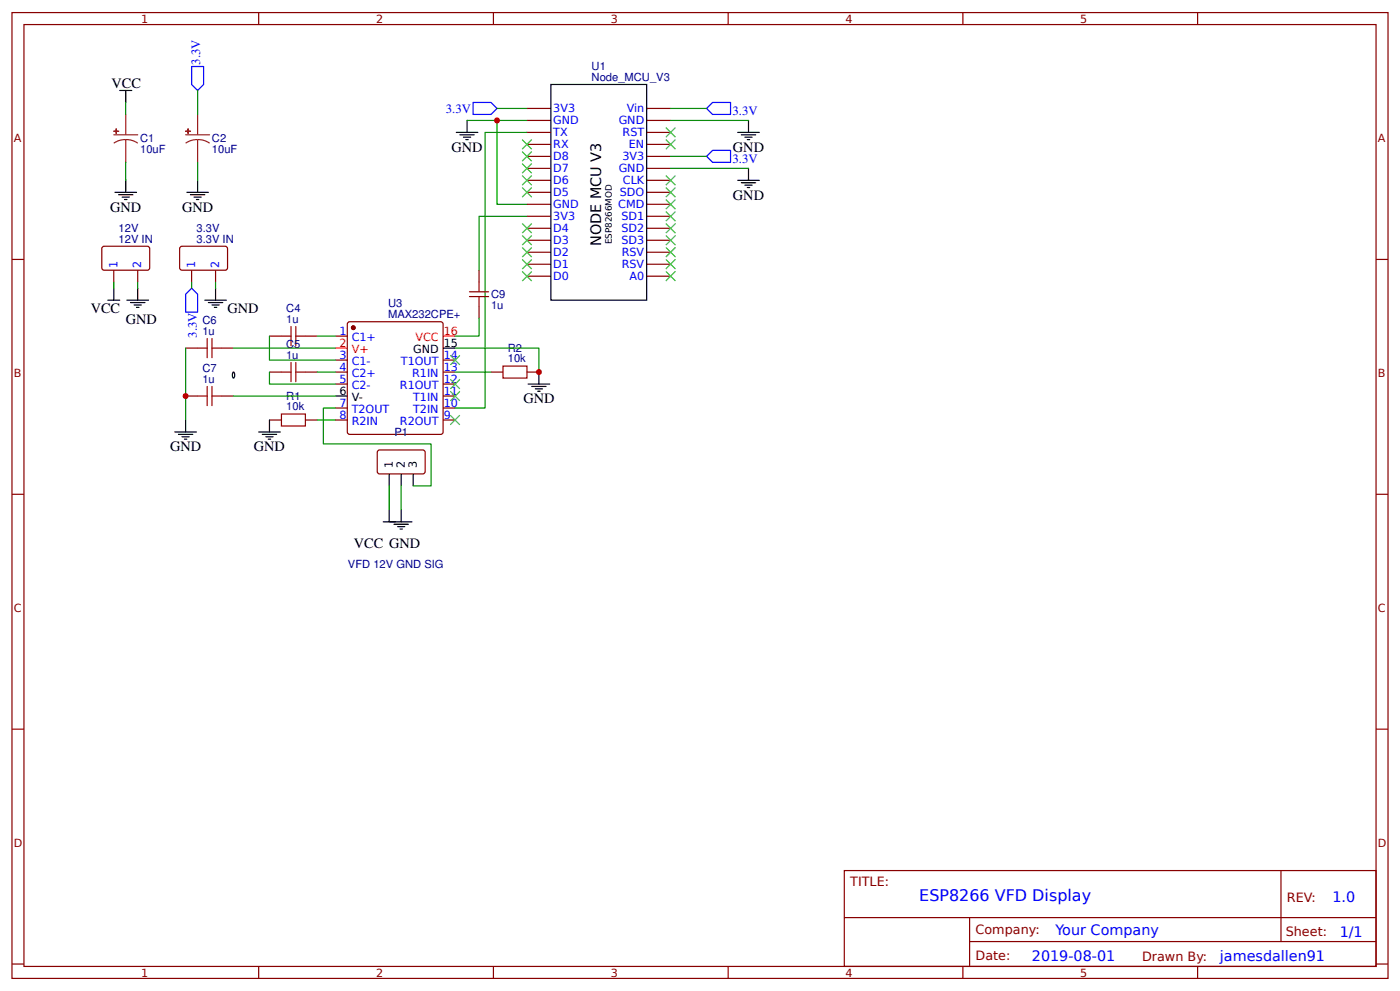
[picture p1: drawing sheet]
<svg xmlns="http://www.w3.org/2000/svg" width="309mm" height="219mm" viewBox="0 0 309 219" stroke-linecap="round" stroke-linejoin="round" font-family="sans-serif">
<g fill="none" stroke="#800" stroke-width=".26">
<path d="M2.6 2.8h304.1v213.2h-304.1zM5.3 5.4h298.7v208h-298.7zM57.1 2.8v2.6M109 2.8v2.6M160.9 2.8v2.6M212.7 2.8v2.6M264.6 2.8v2.6M116.4 23.9h5.3M116.4 26.6h5.3M116.4 29.2h5.3M116.4 31.9h5.3M116.4 34.5h5.3"/>
<path d="M116.4 39.8h5.3M116.4 37.2h5.3M142.9 23.9h5.3M142.9 26.6h5.3M142.9 29.2h5.3M142.9 31.9h5.3M142.9 34.5h5.3M142.9 39.8h5.3M142.9 37.2h5.3M2.6 57.3h2.7M22.6 54.6l.4-.2h9.8l.3 .5-.1 4.5-.5 .3-9.7-.1-.3-.5zM25.1 59.7v2.6"/>
<path d="M30.4 59.7v2.6M39.8 54.6l.4-.2h9.8l.3 .5-.1 4.5-.5 .3-9.8-.1-.2-.5zM42.3 59.7v2.6M47.6 59.7v2.6M105.8 59.7v2.6M116.4 45.1h5.3M116.4 42.5h5.3M116.4 47.8h5.3M116.4 50.4h5.3M116.4 53h5.3M116.4 58.3h5.3M116.4 55.7h5.3"/>
<path d="M142.9 45.1h5.3M142.9 42.5h5.3M142.9 47.8h5.3M142.9 50.4h5.3M142.9 53h5.3M142.9 58.3h5.3M142.9 55.7h5.3M304 57.3h2.7M41 76.9h2.7M48.9 76.9h2.7M59.5 74.2h2.7M67.5 74.2h2.6"/>
<path d="M74.1 74.2h2.6M74.1 79.5h2.6M77 71.1l20.4-.1 .4 .3 .1 24.1-.3 .4-20.3 .1-.5-.3-.1-24zM97.9 79.5h2.6M105.8 67.6v2.6M116.4 61h5.3M142.9 61h5.3M41 87.4h2.7M48.9 87.4h2.7M59.5 82.2h2.7M59.5 92.7h2.7M67.5 82.2h2.6"/>
<path d="M67.5 92.7h2.6M74.1 82.2h2.6M74.1 84.8h2.6M74.1 90.1h2.6M74.1 92.7h2.6M83.6 99.4h10.1l.2 .5v4.5l-.5 .2h-9.8l-.3-.5v-4.2zM97.9 82.2h2.6M97.9 84.8h2.6M97.9 90.1h2.6M97.9 92.7h2.6M97.9 87.4h2.6M108.5 82.2h2.6"/>
<path d="M116.4 82.2h2.7M2.6 109.1h2.7M304 109.1h2.7M2.6 161h2.7M304 161h2.7M186.5 192.2h117.5v21.2h-117.5zM283 192.2v15.7M2.6 212.9h2.7M57.1 213.4v2.6M109 213.4v2.6M160.9 213.4v2.6M186.6 202.6h117.3"/>
<path d="M212.7 213.4v2.6M214.2 207.9h89.7M214.2 202.6v10.6M264.6 213.4v2.6M304 212.9h2.7"/>
</g>
<g fill="none" stroke="#000" stroke-width=".26">
<path d="M26.5 20h2.6M27.8 20v2.6M121.7 18.7h21.2v47.6h-21.2zM27.8 39.8v2.7M43.7 39.8v2.7M100.8 29.2h4.8M101.6 29.8h3.2M102.4 30.3h1.6M102.9 30.8h.6M103.2 26.6v2.6M163 29.2h4.7M163 39.8h4.7"/>
<path d="M163.8 29.8h3.2M164.6 30.3h1.6M165.1 30.8h.5M165.4 26.6v2.6M165.4 37.2v2.6M25.4 42.5h4.8M26.2 43h3.2M27 43.5h1.6M27.5 44.1h.5M41.3 42.5h4.7M42.1 43h3.1M42.9 43.5h1.5"/>
<path d="M43.4 44.1h.5M163.8 40.3h3.2M164.6 40.9h1.6M165.1 41.4h.5M23.8 66.3h2.7M25.1 63.6v2.7M28 66.3h4.8M28.8 66.8h3.2M29.6 67.3h1.6M30.2 67.9h.5M30.4 63.6v2.7M45.2 66.3h4.8"/>
<path d="M46 66.8h3.2M46.8 67.3h1.6M47.4 67.9h.5M47.6 63.6v2.7M97.9 76.9h2.6M38.6 95.4h4.8M39.4 95.9h3.2M40.2 96.4h1.6M40.7 97h.6M41 92.7v2.7M51.5 82.2h.1l.2 .3v.6l-.2 .4-.2-.4zM57.1 95.4h4.8"/>
<path d="M57.9 95.9h3.2M58.7 96.4h1.6M59.3 97h.5M59.5 92.7v2.7M74.1 87.4h2.6M116.7 84.8h4.7M117.5 85.3h3.1M118.3 85.9h1.6M118.8 86.4h.5M119.1 82.2v2.6M84.7 115.2h6.3M86 104.6v2.7"/>
<path d="M86 112.6v2.6M87 115.8h3.2M87.8 116.3h1.6M88.4 116.8h.5M88.6 104.6v2.7M88.6 112.6v2.6M91.3 104.6v2.7"/>
</g>
<path d="M25.1 29.8h5.3M27.8 30.8l1.4 .2 1.2 .6M27.8 30.8l-1.4 .2-1.3 .6M27.8 25.3v4.5M27.8 30.8v5.1M41 29.8h5.3M43.7 30.8l1.3 .2 1.3 .6M43.7 30.8l-1.4 .2-1.3 .6M43.7 25.3v4.5M43.7 30.8v5.1" fill="none" stroke="#8d2323" stroke-width=".26"/>
<g fill="#8d2323" stroke="#8d2323" stroke-width=".26">
<path d="M25.1 29h1.1z"/>
<path d="M25.7 28.4v1.1z"/>
<path d="M41 29h1.1z"/>
<path d="M41.5 28.4l.1 1.1z"/>
</g>
<circle cx="78.1" cy="72.4" r=".4" fill="#800" stroke="#800" stroke-width=".26"/>
<path d="M74.1 76.9h2.6M97.9 74.2h2.6" fill="none" stroke="#f00" stroke-width=".26"/>
<g fill="none" stroke="#a00000" stroke-width=".26">
<path d="M43.7 76.9h2.1M45.8 74.7v4.3M46.8 74.7v4.3M46.8 76.9h2.1M62.2 74.2h2.1M64.3 72.1v4.2M65.4 72.1v4.2M65.4 74.2h2.1M103.7 64.4h4.2M103.7 65.5h4.2M105.8 62.3v2.1M105.8 65.5v2.1"/>
<path d="M43.7 87.4h2.1M45.8 85.3v4.3M46.8 85.3v4.3M46.8 87.4h2.1M62.2 91.4h5.3v2.7h-5.3zM62.2 82.2h2.1M64.3 80v4.3M65.4 80v4.3M65.4 82.2h2.1M111.1 80.8h5.3v2.7h-5.3z"/>
</g>
<g fill="none" stroke="#080" stroke-width=".26">
<path d="M43.7 20v5.3M27.8 22.6v2.7M27.8 35.9v3.9M43.7 35.9v3.9M103.2 26.6h13.2M109.8 26.6v18.5h6.6M109.8 23.9h6.6M116.4 29.2h-9.2v60.9h-6.7M148.2 26.6h17.2M148.2 23.9h7.9M148.2 34.5h7.9M148.2 37.2h17.2"/>
<path d="M116.4 47.8h-10.6v11.9M25.1 62.3v1.3M30.4 62.3v1.3M41 76.9v15.8M42.3 62.3v1.3M47.6 62.3v1.3M51.6 76.9h22.5M59.5 74.2v5.3h14.6M70.1 74.2h4M100.5 76.9h18.6v5.3M105.8 70.2v4h-5.3M51.6 87.4h22.5"/>
<path d="M59.5 82.2v2.6h14.6M70.1 82.2h4M70.1 92.7h4M74.1 90.1h-2.7v7.9h23.8v9.3h-3.9M100.5 82.2h8M86 107.3v5.3M88.6 107.3v5.3"/>
</g>
<path d="M42.3 14.7h2.7v4l-1.3 1.3-1.4-1.3zM104.5 22.6h4l1.3 1.3-1.3 1.4h-4zM156.1 34.5l1.3-1.3h4v2.7h-4zM157.4 22.6h4v2.7h-4l-1.3-1.4zM42.3 63.6l1.4 1.4v3.9h-2.7v-3.9z" fill="none" stroke="#00f" stroke-width=".26"/>
<g fill="#000" stroke="#3c3" stroke-width=".26">
<path d="M115.4 30.8l2.1 2.1zM115.4 32.9l2.1-2.1z"/>
<path d="M115.4 33.5l2.1 2.1zM115.4 35.6l2.1-2.1z"/>
<path d="M115.4 36.1l2.1 2.1zM117.5 36.1l-2.1 2.1z"/>
<path d="M115.4 38.8l2.1 2.1zM115.4 40.9l2.1-2.1z"/>
<path d="M147.1 38.8l2.1 2.1zM147.1 40.9l2.1-2.1z"/>
<path d="M147.1 28.2l2.1 2.1zM149.2 28.2l-2.1 2.1z"/>
<path d="M147.1 30.8l2.1 2.1zM147.1 32.9l2.1-2.1z"/>
<path d="M115.4 41.4l2.1 2.1zM115.4 43.5l2.1-2.1z"/>
<path d="M115.4 49.3l2.1 2.2zM115.4 51.5l2.1-2.2z"/>
<path d="M115.4 52l2.1 2.1zM117.5 52l-2.1 2.1z"/>
<path d="M115.4 54.6l2.1 2.2zM115.4 56.8l2.1-2.2z"/>
<path d="M115.4 57.3l2.1 2.1zM117.5 57.3l-2.1 2.1z"/>
<path d="M115.4 59.9l2.1 2.1zM117.5 59.9l-2.1 2.1z"/>
<path d="M147.1 59.9l2.1 2.1zM149.2 59.9l-2.1 2.1z"/>
<path d="M147.1 57.3l2.1 2.1zM149.2 57.3l-2.1 2.1z"/>
<path d="M147.1 54.6l2.1 2.2zM147.1 56.8l2.1-2.2z"/>
<path d="M147.1 52l2.1 2.1zM149.2 52l-2.1 2.1z"/>
<path d="M147.1 49.3l2.1 2.2zM147.1 51.5l2.1-2.2z"/>
<path d="M147.1 46.7l2.1 2.1zM147.1 48.8l2.1-2.1z"/>
<path d="M147.1 44.1l2.1 2.1zM149.2 44.1l-2.1 2.1z"/>
<path d="M147.1 41.4l2.1 2.1zM147.1 43.5l2.1-2.1z"/>
<path d="M99.5 78.4l2.1 2.2zM101.6 78.4l-2.1 2.2z"/>
<path d="M99.5 86.4l2.1 2.1zM101.6 86.4l-2.1 2.1z"/>
<path d="M99.5 83.7l2.1 2.2zM101.6 83.7l-2.1 2.2z"/>
<path d="M99.5 91.7l2.1 2.1zM101.6 91.7l-2.1 2.1z"/>
</g>
<g fill="#c00">
<circle cx="109.8" cy="26.6" r=".66"/>
<circle cx="41" cy="87.4" r=".66"/>
<circle cx="119.1" cy="82.2" r=".66"/>
</g>
<text font-size="3.5" fill="#00f" x="203.1" y="199">ESP8266 VFD Display</text>
<g font-size="3.2">
<text x="24.6" y="19.4">VCC</text>
<text x="99.7" y="33.5">GND</text>
<text x="161.9" y="33.5">GND</text>
<text x="24.3" y="46.7">GND</text>
<text x="40.2" y="46.7">GND</text>
<text x="161.9" y="44.1">GND</text>
<text x="132.8" y="54.3" transform="rotate(-90 132.8 54.3)">NODE MCU V3</text>
<text x="20" y="69.1">VCC</text>
<text x="27.8" y="71.6">GND</text>
<text x="50.3" y="69.1">GND</text>
<text x="115.6" y="89">GND</text>
<text x="37.6" y="99.6">GND</text>
<text x="56.1" y="99.6">GND</text>
<text x="78.2" y="120.9">VCC GND</text>
</g>
<g font-size="3.2" fill="#00f">
<text x="294.4" y="199.2">1.0</text>
<text x="233.2" y="206.3">Your Company</text>
<text x="296" y="206.9">1/1</text>
<text x="228" y="212.2">2019-08-01</text>
<text x="269.5" y="212.1">jamesdallen91</text>
</g>
<g font-size="2.8" fill="#00f">
<text x="44.2" y="14.3" transform="rotate(-90 44.2 14.3)">3.3V</text>
<text x="98.5" y="24.9">3.3V</text>
<text x="161.8" y="25.5">3.3V</text>
<text x="161.8" y="36.1">3.3V</text>
<text x="43.5" y="74.5" transform="rotate(-90 43.5 74.5)">3.3V</text>
</g>
<g font-size="2.8" fill="#800">
<text x="187.9" y="195.7">TITLE:</text>
<text x="284.3" y="199.2">REV:</text>
<text x="215.5" y="206.3">Company:</text>
<text x="284.1" y="206.8">Sheet:</text>
<text x="215.5" y="212.1">Date:</text>
<text x="252.3" y="212.1">Drawn By:</text>
</g>
<g font-size="2.5" fill="#800">
<text x="31.2" y="5">1</text>
<text x="83.1" y="5">2</text>
<text x="134.9" y="5">3</text>
<text x="186.8" y="5">4</text>
<text x="238.7" y="5">5</text>
<text x="3" y="31.4">A</text>
<text x="304.4" y="31.4">A</text>
<text x="3" y="83.2">B</text>
<text x="304.4" y="83.2">B</text>
<text x="3" y="135.1">C</text>
<text x="304.4" y="135.1">C</text>
<text x="3" y="186.9">D</text>
<text x="304.4" y="186.9">D</text>
<text x="31.2" y="215.6">1</text>
<text x="83.1" y="215.6">2</text>
<text x="134.9" y="215.6">3</text>
<text x="186.8" y="215.6">4</text>
<text x="238.7" y="215.6">5</text>
</g>
<g font-size="2.5" fill="#000080">
<text x="130.7" y="17.9">Node_MCU_V3</text>
<text x="130.7" y="15.5">U1</text>
<text x="31" y="33.7">10uF</text>
<text x="31" y="31.4">C1</text>
<text x="46.8" y="33.7">10uF</text>
<text x="46.8" y="31.4">C2</text>
<text x="26.2" y="53.6">12V IN</text>
<text x="26.2" y="51.2">12V</text>
<text x="43.4" y="53.6">3.3V IN</text>
<text x="43.4" y="51.2">3.3V</text>
<text x="108.5" y="65.8">C9</text>
<text x="44.7" y="71.6">C6</text>
<text x="63.2" y="71.3">1u</text>
<text x="63.2" y="68.9">C4</text>
<text x="85.7" y="70.2">MAX232CPE+</text>
<text x="85.7" y="67.9">U3</text>
<text x="108.5" y="68.2">1u</text>
<text x="44.7" y="74">1u</text>
<text x="63.2" y="76.9">C5</text>
<text x="112.2" y="77.7">R2</text>
<text x="44.7" y="82.2">C7</text>
<text x="63.2" y="79.2">1u</text>
<text x="112.2" y="80">10k</text>
<text x="44.7" y="84.5">1u</text>
<text x="63.2" y="88.2">R1</text>
<text x="63.2" y="90.6">10k</text>
<text x="87.1" y="96.2">P1</text>
<text x="76.9" y="125.4">VFD 12V GND SIG</text>
</g>
<g font-size="2.5" fill="#00f">
<text x="122.2" y="24.7">3V3</text>
<text x="122.2" y="27.4">GND</text>
<text x="136.7" y="27.4">GND</text>
<text x="138.5" y="24.7">Vin</text>
<text x="122.2" y="35.3">D8</text>
<text x="122.2" y="32.7">RX</text>
<text x="122.2" y="30">TX</text>
<text x="137.5" y="35.3">3V3</text>
<text x="137.6" y="30">RST</text>
<text x="138.9" y="32.7">EN</text>
<text x="122.2" y="40.6">D6</text>
<text x="122.2" y="38">D7</text>
<text x="136.7" y="38">GND</text>
<text x="137.6" y="40.6">CLK</text>
<text x="122.2" y="45.9">GND</text>
<text x="122.2" y="43.3">D5</text>
<text x="136.6" y="45.9">CMD</text>
<text x="136.9" y="43.3">SDO</text>
<text x="122.2" y="53.8">D3</text>
<text x="122.2" y="51.2">D4</text>
<text x="122.2" y="48.6">3V3</text>
<text x="137.3" y="48.6">SD1</text>
<text x="137.3" y="51.2">SD2</text>
<text x="137.3" y="53.8">SD3</text>
<text x="25.9" y="59.1" transform="rotate(-90 25.9 59.1)">1</text>
<text x="31.2" y="59.1" transform="rotate(-90 31.2 59.1)">2</text>
<text x="43.1" y="59.1" transform="rotate(-90 43.1 59.1)">1</text>
<text x="48.4" y="59.1" transform="rotate(-90 48.4 59.1)">2</text>
<text x="122.2" y="59.1">D1</text>
<text x="122.2" y="56.5">D2</text>
<text x="137.4" y="59.1">RSV</text>
<text x="137.4" y="56.5">RSV</text>
<text x="122.2" y="61.8">D0</text>
<text x="139.1" y="61.8">A0</text>
<text x="75" y="74">1</text>
<text x="77.7" y="75.3">C1+</text>
<text x="75" y="79.2">3</text>
<text x="75" y="81.9">4</text>
<text x="77.7" y="80.6">C1-</text>
<text x="77.7" y="83.2">C2+</text>
<text x="88.6" y="80.6">T1OUT</text>
<text x="91.1" y="83.2">R1IN</text>
<text x="98" y="81.9">13</text>
<text x="98" y="79.2">14</text>
<text x="75" y="84.5">5</text>
<text x="75" y="89.8">7</text>
<text x="77.7" y="85.9">C2-</text>
<text x="88.4" y="85.9">R1OUT</text>
<text x="91.3" y="88.5">T1IN</text>
<text x="98" y="84.5">12</text>
<text x="98" y="89.8">10</text>
<text x="98" y="87.2">11</text>
<text x="75" y="92.5">8</text>
<text x="77.7" y="91.1">T2OUT</text>
<text x="77.7" y="93.8">R2IN</text>
<text x="88.4" y="93.8">R2OUT</text>
<text x="91.3" y="91.1">T2IN</text>
<text x="98" y="92.5">9</text>
</g>
<g font-size="2.5" fill="#f00">
<text x="75" y="76.6">2</text>
<text x="77.7" y="77.9">V+</text>
<text x="91.8" y="75.3">VCC</text>
<text x="98" y="74">16</text>
</g>
<g font-size="2.5">
<text x="91.3" y="77.9">GND</text>
<text x="98" y="76.6">15</text>
<text x="75" y="87.2">6</text>
<text x="77.7" y="88.5">V-</text>
<text x="86.8" y="103.3" transform="rotate(-90 86.8 103.3)">1</text>
<text x="89.4" y="103.3" transform="rotate(-90 89.4 103.3)">2</text>
<text x="92.1" y="103.3" transform="rotate(-90 92.1 103.3)">3</text>
</g>
<text font-size="1.9" x="135.2" y="54" transform="rotate(-90 135.2 54)">ESP8266MOD</text>
</svg>
